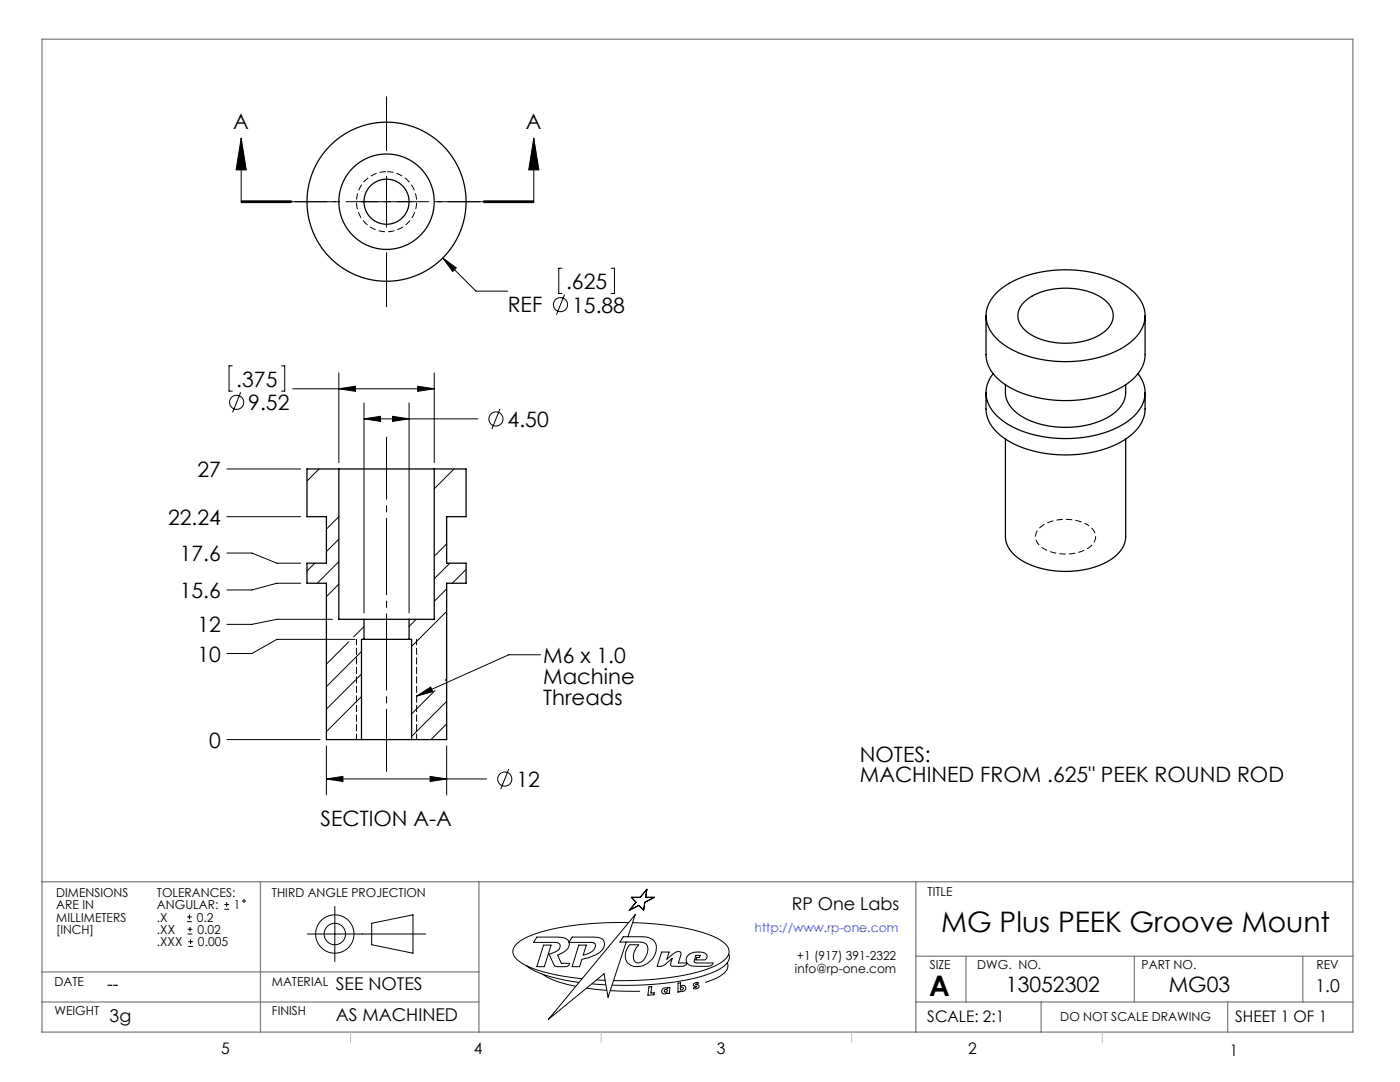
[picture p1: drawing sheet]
<svg xmlns="http://www.w3.org/2000/svg" width="279mm" height="216mm" viewBox="0 0 279 216" stroke-linecap="round" stroke-linejoin="round" font-family="sans-serif">
<g fill="none" stroke="#000" stroke-width=".2">
<path d="M77.1 19.3v10.8M48.1 27.5l1 6.4h-2zM48.1 27.5v12.7h18.9M77.1 35.2v10.1M106.5 27.5l1 6.4h-2zM106.5 27.5v12.7h-19.2M48.1 40.4h10M48.1 40.1h10M72.1 40.2h10.1M77.1 50.4v10.8M88.4 51.5l2.7 1.9-.8 .8zM88.4 51.5l6.6 6.6h6.3"/>
<path d="M96.5 40.1h10zM96.5 40.4h10M112.2 53.5h-.7v5.1h.7M112.7 58.8l-1.6 4M122 53.5h.6v5.1h-.6M46.4 73h-.7v5h.7M48 78.3l-1.6 4M56.2 73h.6v5h-.6M58.4 77.6h28.3M67.6 77.6l3.3-.5v1zM67.6 74.4v17.9M83.4 77.1l3.3 .5-3.3 .5z"/>
<path d="M86.7 74.4v17.9M45.3 93.6h14.7M63.7 93.6l-2.4 2.4M72.6 83.6l3.3-.5v1zM72.6 80.4v41.9M72.6 83.6h22.7M78.3 83.1l3.3 .5-3.3 .5zM81.6 80.4v41.9M90.6 93.6l-3.9 3.9M99.8 81.6l-1.6 4M45.3 110.4h5l5 2h4.7M45.3 103.1h14.7"/>
<path d="M60 116.4h-4.7l-5 1.3h-5M62.8 112.4l-1.5 1.5M67.6 116.6l-2.5 2.4M67.6 103.1l-2.5 2.5M67.6 107.6l-2.5 2.5M67.6 112.1l-4.3 4.3M89.1 108.5l-2.4 2.5M89.1 117.5l-2.4 2.5M89.8 112.4l-3.1 3.1M93 113.6l-2.7 2.8M66.4 123.6h-11.1l-5 1h-5M69.6 128.1l-4.5 4.4"/>
<path d="M70.9 127.6h-15.6l-5 2.8h-5M72.1 130l-7 7M72.1 134.5l-7 7M72.1 139l-7 7M72.6 125l-2 2.1M83.1 123.6l-1.5 1.4M83.1 138.9l2.8-1.8 .5 .9zM86.8 137.8l-4.7 4.7M89.1 135.5l-.2 .2M89.1 139.9l-7 7M89.1 122l-7 7M107.9 130.7h-6.4l-18.4 8.2"/>
<path d="M45.3 147.6h18.6M65.1 155.4l3.3-.5v1zM65.1 148.8v9.8M65.1 155.4h32M85.8 154.9l3.3 .5-3.3 .5zM89.1 144.4l-3.1 3.2M89.1 148.8v9.8M101.5 153.4l-1.6 4.1M126 179.1h1.8l1.3-1.6-.3 1.6h1.8l-1.9 .9-.3 1.6-.9-.9-1.9 .9 1.3-1.6zM37.3 183.9h1M37.3 183h1M37.5 186.4h.9"/>
<path d="M37.5 185.4h.9M37.6 188.8h.9M37.6 187.9h.9M37.8 182.5v.9M37.9 185v.9M38 187.4v1M44.8 181.4h.9M44.8 180.5h.9M45.2 180v1M61.3 186.4h23.7M66.8 180.9v11M74.2 184.2l8.2-1.7v7.7l-8.2-1.7z"/>
<path d="M105 192.7a19.7 19.7 0 0 0 8.8 3.1l1.8 .2M108.2 194.4a16.2 16.2 0 0 0 6.7 2.4M108.5 188.6h1.5l-1.4 4.3h-1.5zM113.6 188a1.96 1.96 0 0 0-2.2-1h-4.3l-.6 1h4.3a.85 .85 0 0 1 1 .8 1.73 1.73 0 0 1-1.5 1.3l-.7 .3 .8 1.8a.79 .79 0 0 0 .8 .7h1.6a.8 .8 0 0 0 .9-.7h-1.7l-.7-1.6a3 3 0 0 0 2.3-2.2v-.4M114.2 187h4.3a1.69 1.69 0 0 1 2.2 1.4 2.64 2.64 0 0 1-1.8 2.1l-1.4 .6-1.4 .3-.4 1.5h-1.5l1.3-4.3h1.5l-.6 2a2.88 2.88 0 0 0 2.4-1.9 .76 .76 0 0 0-1-.7h-4.3zM117 197.2l4.1 .4M118.1 196.3l2.8 .2M119 195.5l1.8 .1M121.8 197.7l5.9 .1M124.4 186.9h3.8a2.34 2.34 0 0 1 2.8 2.2 3.9 3.9 0 0 1-5 3.6 2.38 2.38 0 0 1-.7-3.8l.3-.4h1.9a2.85 2.85 0 0 0-.9 3.2 1.29 1.29 0 0 0 2.2-.6 2.26 2.26 0 0 0 .1-2.8l-.5-.3h-.5h-4.2zM125.3 186.9l1.5-4.4-17.3 20.9 11-9.1 .8 4.7 3.7-11M125.5 184.1a55.8 55.8 0 0 0-19.4 2.5 6 6 0 0 0-3.7 2.8 2.59 2.59 0 0 0 1.7 2.8 31.2 31.2 0 0 0 12.1 3.1"/>
<path d="M126.2 184.1a45.9 45.9 0 0 1 16.5 2.9 3.9 3.9 0 0 1 2.8 2.9 3.9 3.9 0 0 1-2.7 2.8 44.4 44.4 0 0 1-16.4 2.9l-4 .1M129.5 196.9h.6l-.2 1.2h.7l-.1 .4-1.2 .1zM132 190h1.5l-.4 1.4 1.9-1.5h.5l.3 .1 .1 .5-.5 1.6h1.7a1.06 1.06 0 0 1-1 .7l-2.2-.1-.1-.4 .4-1.1-2 1.6h-1.1zM132.2 197.4l.5-.3 .5 .2v-.2l.5-.1-.1 1.2-.5 .1v-.2a.59 .59 0 0 1-.8 .1 .59 .59 0 0 1-.1-.8zM135.3 196.2l.5-.1v.8a.63 .63 0 0 1 1.1 0 .63 .63 0 0 1-.6 .9l-.5-.1v.2l-.5 .1zM136.4 197.2a.3 .3 0 0 0-.4-.3 .3 .3 0 0 0-.2 .4 .3 .3 0 0 0 .4 .2l.2-.3M137.1 190.8a3.2 3.2 0 0 1 3.9-.4l.1 .4-.1 .4-.3 .3h-1.8l.1-.4h.6l.2-.5h-.9l-.3 1.4 .5 .1h3.2a1.02 1.02 0 0 1-1 .7l-3.2-.1a1.2 1.2 0 0 1-1-1.9zM138.5 196.3l.4-.2h.5l-.1 .2h-.3l-.1 .2a.43 .43 0 0 1 .4 .1 .43 .43 0 0 1 .1 .5l-.4 .2h-.6l.1-.3h.4l.2-.1-.1-.1a.4 .4 0 0 1-.5-.1 .4 .4 0 0 1 0-.4zM145.1 192.1a1.58 1.58 0 0 1-.5 2 10.2 10.2 0 0 1-3.9 1.9M145.4 190.3a2.32 2.32 0 0 1-1.4 2.8 28.8 28.8 0 0 1-11.7 3.1 73.7 73.7 0 0 1-10.2 .4"/>
<circle cx="111.9" cy="60.8" r="1.41"/>
<circle cx="47.2" cy="80.3" r="1.41"/>
<circle cx="99" cy="83.6" r="1.41"/>
<circle cx="100.7" cy="155.5" r="1.41"/>
<circle cx="48.7" cy="179.8" r=".24"/>
<circle cx="66.8" cy="186.4" r="2.14"/>
<circle cx="66.8" cy="186.4" r="3.8"/>
<circle cx="132.8" cy="197.7" r=".32"/>
</g>
<path d="M77.1 34.2a6 6 0 0 0-5.2 8.9 6 6 0 0 0 10.3 .3 6 6 0 0 0-4.7-9.1l-.4-.1" fill="none" stroke="#000" stroke-width=".2" stroke-dasharray="1.3 .6" stroke-dashoffset="-.1" stroke-linecap="butt"/>
<path d="M216.9 104.6a9 9 0 0 0-9.4 .7 2.43 2.43 0 0 0 .7 4.1 8.9 8.9 0 0 0 9.6-.5 2.43 2.43 0 0 0-.7-4.1l-.2-.2" fill="none" stroke="#000" stroke-width=".2" stroke-dasharray="1.3 .6" stroke-dashoffset=".7" stroke-linecap="butt"/>
<path d="M48.1 40.2h58.4" fill="none" stroke="#000" stroke-width=".2" stroke-dasharray="6.3 1.3 1.3 1.3" stroke-dashoffset="-.6"/>
<path d="M77.1 87.2v66.7" fill="none" stroke="#000" stroke-width=".2" stroke-dasharray="15.2 1.3 1.3 1.3" stroke-dashoffset="2.8"/>
<g fill="none" stroke="#808080" stroke-width=".25">
<path d="M8.4 7.8h261.6v198.1h-261.6zM8.4 175.9h261.6M52 175.9v30M95.6 175.9v30M182.8 175.9v30M8.4 199.9h87.2M8.4 193.9h87.2M182.8 199.9h87.2M182.8 190.8h87.2M192.8 190.8v9.1M207.8 199.9v6M226.4 190.8v9.1"/>
<path d="M245 199.9v6M260 190.8v9.1"/>
</g>
<path d="M70 205.9v2.2M120 205.9v2.2M170 205.9v2.2M220 205.9v2.2" fill="none" stroke="#c0c0c0" stroke-width=".2"/>
<path d="M71.1 147.6v-20M83.1 147.6v-20" fill="none" stroke="#000" stroke-width=".2" stroke-dasharray="1.3 .6" stroke-dashoffset=".2"/>
<g fill="#000">
<path d="M83.1 138.9l2.8-1.8 .5 .9z"/>
<path d="M48.1 27.5l1 6.4h-2zM106.5 27.5l1 6.4h-2z"/>
<path d="M88.4 51.5l1.9 2.7 .8-.8zM67.6 77.6l3.3-.5v1zM83.4 77.1l3.3 .5-3.3 .5zM72.6 83.6l3.3-.5v1zM78.3 83.1l3.3 .5-3.3 .5zM65.1 155.4l3.3-.5v1zM85.8 154.9l3.3 .5-3.3 .5z"/>
</g>
<g fill="none" stroke="#000" stroke-width=".25">
<path d="M198.8 58.5a19.3 19.3 0 0 1 12.8-4.6 21.6 21.6 0 0 1 14.2 4 6.1 6.1 0 0 1 1.8 8.2 14.6 14.6 0 0 1-9.6 5.5 24.2 24.2 0 0 1-17.5-2.7 7 7 0 0 1-3.6-7l.8-2zM196.8 63v7.8a7.7 7.7 0 0 0 4.3 6.3 24.5 24.5 0 0 0 23.4-.2 7.5 7.5 0 0 0 4-6.1v-7.8M196.8 78.3v3.3a7.7 7.7 0 0 0 4.3 6.3 24.5 24.5 0 0 0 23.4-.2 7.5 7.5 0 0 0 4-6.1v-3.3M198.2 74.6a5.9 5.9 0 0 0 .8 8.4 20.1 20.1 0 0 0 13.9 4.5 20.4 20.4 0 0 0 13.2-4.2 6 6 0 0 0 1-8.7M200.7 76.8v1.5a6 6 0 0 0 3.6 5 18.5 18.5 0 0 0 17.6-.5 5.6 5.6 0 0 0 2.8-4.5v-1.5M204.3 60.4a12.8 12.8 0 0 1 10.4-2.8 9.6 9.6 0 0 1 6.9 3.5 3.7 3.7 0 0 1-1.3 5.2 14.3 14.3 0 0 1-15.3 0 3.7 3.7 0 0 1-.7-5.9zM67.6 93.6h19.1M67.6 93.6v30h5M67.6 93.6h-6.3v9.5h3.8v9.3h-3.8v4h3.8v31.2h7M86.7 93.6v30h-5.1M86.7 93.6h6.3v9.5h-3.9v9.3h3.9v4h-3.9v31.2h-7M200.7 87.6v19.5a6 6 0 0 0 3.6 5 18.5 18.5 0 0 0 17.6-.6 5.6 5.6 0 0 0 2.8-4.4v-19.5"/>
<path d="M72.6 123.6h9M72.6 127.6h9M72.6 127.6h-.5v20M72.6 123.6v4M81.6 127.6h.5v20M81.6 123.6v4M72.1 147.6h10"/>
<circle cx="77.1" cy="40.2" r="15.9"/>
<circle cx="77.1" cy="40.2" r="4.5"/>
<circle cx="77.1" cy="40.2" r="9.5"/>
</g>
<g font-size="5.6">
<text x="187.8" y="186">MG Plus PEEK Groove Mount</text>
<text x="185.4" y="198.7">A</text>
</g>
<g font-size="4.2">
<text x="46.6" y="25.8">A</text>
<text x="104.9" y="25.8">A</text>
<text x="113" y="57.6">.625</text>
<text x="101.3" y="62.3">REF</text>
<text x="114.2" y="62.4">15.88</text>
<text x="47.2" y="77.1">.375</text>
<text x="49.6" y="81.9">9.52</text>
<text x="101.3" y="85.2">4.50</text>
<text x="39.4" y="95.2">27</text>
<text x="33.5" y="104.7">22.24</text>
<text x="35.9" y="112">17.6</text>
<text x="35.9" y="119.3">15.6</text>
<text x="39.4" y="126.2">12</text>
<text x="39.4" y="132">10</text>
<text x="108.4" y="132.3">M6 x 1.0</text>
<text x="108.4" y="136.5">Machine</text>
<text x="108.4" y="140.6">Threads</text>
<text x="41.7" y="149.2">0</text>
<text x="171.6" y="152">NOTES:</text>
<text x="103.1" y="157">12</text>
<text x="171.6" y="156.1">MACHINED FROM .625&quot; PEEK ROUND ROD</text>
<text x="64" y="164.8">SECTION A-A</text>
<text x="200.8" y="198">13052302</text>
<text x="233.2" y="198">MG03</text>
</g>
<g font-size="3.5">
<text x="158" y="181.5">RP One Labs</text>
<text x="21.4" y="197.6">--</text>
<text x="67" y="197.6">SEE NOTES</text>
<text x="262.5" y="198">1.0</text>
<text x="21.9" y="203.8">3g</text>
<text x="67" y="203.7">AS MACHINED</text>
</g>
<g font-size="3.2">
<text x="185.1" y="204">SCALE: 2:1</text>
<text x="246.5" y="204">SHEET 1 OF 1</text>
<text x="44.2" y="210.4">5</text>
<text x="94.6" y="210.3">4</text>
<text x="143.1" y="210.4">3</text>
<text x="193.2" y="210.3">2</text>
<text x="245.4" y="210.6">1</text>
</g>
<g font-size="2.5">
<text x="11.2" y="179">DIMENSIONS</text>
<text x="31.3" y="179">TOLERANCES:</text>
<text x="54.3" y="179">THIRD ANGLE PROJECTION</text>
<text x="185.1" y="178.9">TITLE</text>
<text x="11.2" y="181.4">ARE IN</text>
<text x="11.2" y="183.9">MILLIMETERS</text>
<text x="31.3" y="183.9">.X</text>
<text x="31.3" y="181.4">ANGULAR:</text>
<text x="39.3" y="183.9">0.2</text>
<text x="46.7" y="181.4">1</text>
<text x="11.2" y="186.4">[INCH]</text>
<text x="31.3" y="186.4">.XX</text>
<text x="31.3" y="188.8">.XXX</text>
<text x="39.4" y="186.4">0.02</text>
<text x="39.5" y="188.8">0.005</text>
<text x="159" y="191.6">+1 (917) 391-2322</text>
<text x="10.9" y="196.7">DATE</text>
<text x="54.3" y="196.7">MATERIAL</text>
<text x="158.6" y="194.1">info@rp-one.com</text>
<text x="185.5" y="193.4">SIZE</text>
<text x="195" y="193.3">DWG. NO.</text>
<text x="227.8" y="193.4">PART NO.</text>
<text x="262.7" y="193.3">REV</text>
<text x="10.9" y="202.6">WEIGHT</text>
<text x="54.3" y="202.6">FINISH</text>
<text x="211.6" y="203.7">DO NOT SCALE DRAWING</text>
</g>
<text font-size="2.5" fill="#00f" x="150.6" y="186">http://www.rp-one.com</text>
</svg>
